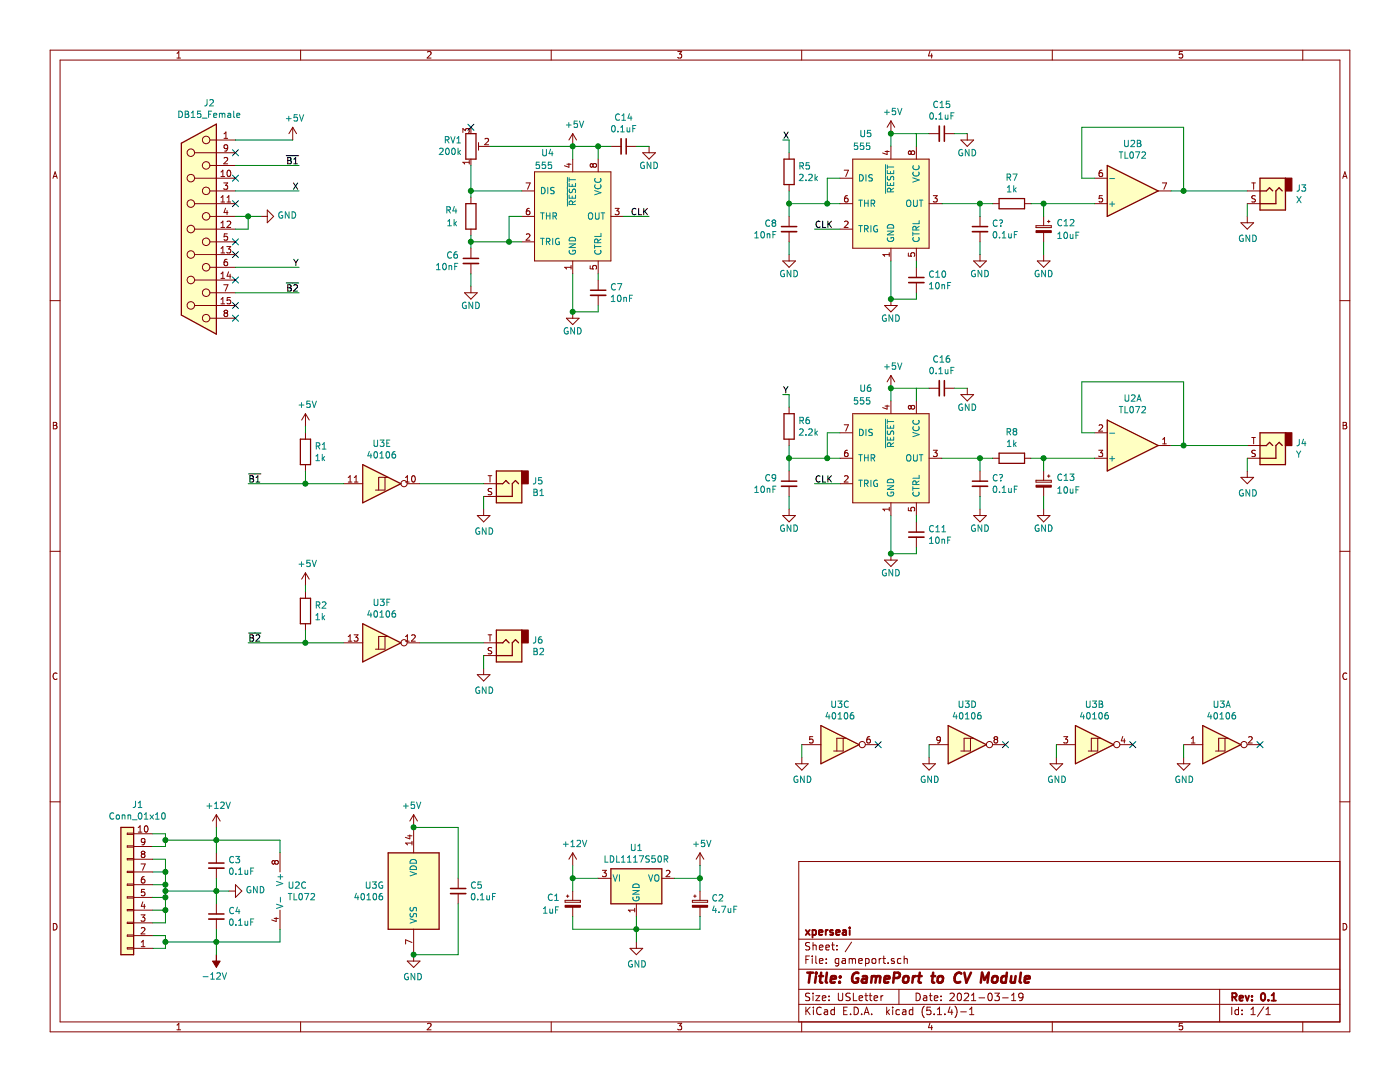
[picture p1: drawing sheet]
EESchema Schematic File Version 4
LIBS:gameport-cache
EELAYER 30 0
EELAYER END
$Descr USLetter 11000 8500
encoding utf-8
Sheet 1 1
Title "GamePort to CV Module"
Date "2021-03-19"
Rev "0.1"
Comp "xperseai"
Comment1 ""
Comment2 ""
Comment3 ""
Comment4 ""
$EndDescr
$Comp
L Connector:DB15_Female J2
U 1 1
P 1550 1800
F 0 "J2" H 1456 2792 50  0000 C CNN
F 1 "DB15_Female" H 1456 2701 50  0000 C CNN
F 2 "Connector_Dsub:DSUB-15_Female_Horizontal_P2.77x2.84mm_EdgePinOffset4.94mm_Housed_MountingHolesOffset7.48mm" H 1550 1800 50  0001 C CNN
F 3 " ~" H 1550 1800 50  0001 C CNN
	1    1550 1800
	-1   0    0    -1  
$EndComp
$Comp
L Amplifier_Operational:TL072 U2
U 1 1
P 8900 3500
F 0 "U2" H 8900 3133 50  0000 C CNN
F 1 "TL072" H 8900 3224 50  0000 C CNN
F 2 "Package_DIP:DIP-8_W7.62mm" H 8900 3500 50  0001 C CNN
F 3 "http://www.ti.com/lit/ds/symlink/tl071.pdf" H 8900 3500 50  0001 C CNN
	1    8900 3500
	1    0    0    1   
$EndComp
$Comp
L Amplifier_Operational:TL072 U2
U 2 1
P 8900 1500
F 0 "U2" H 8900 1133 50  0000 C CNN
F 1 "TL072" H 8900 1224 50  0000 C CNN
F 2 "Package_DIP:DIP-8_W7.62mm" H 8900 1500 50  0001 C CNN
F 3 "http://www.ti.com/lit/ds/symlink/tl071.pdf" H 8900 1500 50  0001 C CNN
	2    8900 1500
	1    0    0    1   
$EndComp
$Comp
L Amplifier_Operational:TL072 U2
U 3 1
P 2300 7000
F 0 "U2" H 2258 7046 50  0000 L CNN
F 1 "TL072" H 2258 6955 50  0000 L CNN
F 2 "Package_DIP:DIP-8_W7.62mm" H 2300 7000 50  0001 C CNN
F 3 "http://www.ti.com/lit/ds/symlink/tl071.pdf" H 2300 7000 50  0001 C CNN
	3    2300 7000
	1    0    0    -1  
$EndComp
$Comp
L power:+12V #PWR01
U 1 1
P 4500 6800
F 0 "#PWR01" H 4500 6650 50  0001 C CNN
F 1 "+12V" H 4515 6973 50  0000 C CNN
F 2 "" H 4500 6800 50  0001 C CNN
F 3 "" H 4500 6800 50  0001 C CNN
	1    4500 6800
	1    0    0    -1  
$EndComp
$Comp
L power:+5V #PWR04
U 1 1
P 5500 6800
F 0 "#PWR04" H 5500 6650 50  0001 C CNN
F 1 "+5V" H 5515 6973 50  0000 C CNN
F 2 "" H 5500 6800 50  0001 C CNN
F 3 "" H 5500 6800 50  0001 C CNN
	1    5500 6800
	1    0    0    -1  
$EndComp
$Comp
L power:GND #PWR02
U 1 1
P 5000 7400
F 0 "#PWR02" H 5000 7150 50  0001 C CNN
F 1 "GND" H 5005 7227 50  0000 C CNN
F 2 "" H 5000 7400 50  0001 C CNN
F 3 "" H 5000 7400 50  0001 C CNN
	1    5000 7400
	1    0    0    -1  
$EndComp
Wire Wire Line
	5300 6900 5500 6900
Wire Wire Line
	4500 6900 4700 6900
Wire Wire Line
	5000 7200 5000 7300
Wire Wire Line
	1850 1100 2300 1100
NoConn ~ 1850 1200
NoConn ~ 1850 1900
NoConn ~ 1850 2500
NoConn ~ 1850 1400
NoConn ~ 1850 1600
NoConn ~ 1850 2200
NoConn ~ 1850 2400
Text Label 2350 1300 2    50   ~ 0
~B1
Wire Wire Line
	2350 1300 1850 1300
Text Label 2350 2100 2    50   ~ 0
Y
Text Label 2350 2300 2    50   ~ 0
~B2
Wire Wire Line
	2350 2300 1850 2300
$Comp
L power:-12V #PWR0103
U 1 1
P 1700 7500
F 0 "#PWR0103" H 1700 7600 50  0001 C CNN
F 1 "-12V" H 1715 7673 50  0000 C CNN
F 2 "" H 1700 7500 50  0001 C CNN
F 3 "" H 1700 7500 50  0001 C CNN
	1    1700 7500
	-1   0    0    1   
$EndComp
Wire Wire Line
	1200 7350 1300 7350
Wire Wire Line
	1300 7350 1300 7400
Wire Wire Line
	1300 7450 1200 7450
Wire Wire Line
	1200 7250 1300 7250
Wire Wire Line
	1300 7150 1200 7150
Wire Wire Line
	1200 7050 1300 7050
Wire Wire Line
	1200 6950 1300 6950
Wire Wire Line
	1200 6850 1300 6850
Wire Wire Line
	1200 6750 1300 6750
Wire Wire Line
	1200 6550 1300 6550
Wire Wire Line
	1300 6550 1300 6600
Wire Wire Line
	1300 6650 1200 6650
$Comp
L power:+12V #PWR0104
U 1 1
P 1700 6500
F 0 "#PWR0104" H 1700 6350 50  0001 C CNN
F 1 "+12V" H 1715 6673 50  0000 C CNN
F 2 "" H 1700 6500 50  0001 C CNN
F 3 "" H 1700 6500 50  0001 C CNN
	1    1700 6500
	1    0    0    -1  
$EndComp
$Comp
L Device:C_Small C3
U 1 1
P 1700 6800
F 0 "C3" H 1792 6846 50  0000 L CNN
F 1 "0.1uF" H 1792 6755 50  0000 L CNN
F 2 "Capacitor_THT:C_Disc_D3.0mm_W1.6mm_P2.50mm" H 1700 6800 50  0001 C CNN
F 3 "~" H 1700 6800 50  0001 C CNN
	1    1700 6800
	1    0    0    -1  
$EndComp
$Comp
L Device:C_Small C4
U 1 1
P 1700 7200
F 0 "C4" H 1792 7246 50  0000 L CNN
F 1 "0.1uF" H 1792 7155 50  0000 L CNN
F 2 "Capacitor_THT:C_Disc_D3.0mm_W1.6mm_P2.50mm" H 1700 7200 50  0001 C CNN
F 3 "~" H 1700 7200 50  0001 C CNN
	1    1700 7200
	1    0    0    -1  
$EndComp
Wire Wire Line
	1700 7300 1700 7400
Connection ~ 1300 7400
Wire Wire Line
	1300 7400 1300 7450
Wire Wire Line
	1700 6900 1700 7000
Connection ~ 1700 7000
Wire Wire Line
	1700 7000 1700 7100
Wire Wire Line
	1700 6700 1700 6600
Connection ~ 1300 6600
Wire Wire Line
	1300 6600 1300 6650
Wire Wire Line
	2200 7300 2200 7400
Wire Wire Line
	2200 7400 1700 7400
Connection ~ 1700 7400
Wire Wire Line
	2200 6700 2200 6600
Wire Wire Line
	2200 6600 1700 6600
Connection ~ 1700 6600
Wire Wire Line
	1700 7400 1700 7500
Wire Wire Line
	1700 6500 1700 6600
$Comp
L power:GND #PWR0105
U 1 1
P 1800 7000
F 0 "#PWR0105" H 1800 6750 50  0001 C CNN
F 1 "GND" V 1805 6872 50  0000 R CNN
F 2 "" H 1800 7000 50  0001 C CNN
F 3 "" H 1800 7000 50  0001 C CNN
	1    1800 7000
	0    -1   -1   0   
$EndComp
Wire Wire Line
	1800 7000 1700 7000
Wire Wire Line
	1300 6750 1300 6850
Connection ~ 1300 6850
Wire Wire Line
	1300 6850 1300 6950
Connection ~ 1300 6950
Connection ~ 1300 7050
Wire Wire Line
	1300 7050 1300 7150
Connection ~ 1300 7150
Wire Wire Line
	1300 7150 1300 7250
Wire Wire Line
	1300 6950 1300 7000
Wire Wire Line
	1300 7400 1700 7400
Wire Wire Line
	1300 7000 1700 7000
Connection ~ 1300 7000
Wire Wire Line
	1300 7000 1300 7050
Wire Wire Line
	1300 6600 1700 6600
Wire Wire Line
	8600 1400 8500 1400
Wire Wire Line
	8500 1400 8500 1000
Wire Wire Line
	8500 1000 9300 1000
Wire Wire Line
	9300 1000 9300 1500
Wire Wire Line
	9300 1500 9200 1500
$Comp
L Connector:AudioJack2 J3
U 1 1
P 10000 1500
F 0 "J3" H 9820 1483 50  0000 R CNN
F 1 "X" H 9820 1574 50  0000 R CNN
F 2 "Connector_Molex:Molex_KK-254_AE-6410-02A_1x02_P2.54mm_Vertical" H 10000 1500 50  0001 C CNN
F 3 "~" H 10000 1500 50  0001 C CNN
	1    10000 1500
	-1   0    0    1   
$EndComp
$Comp
L power:GND #PWR0106
U 1 1
P 9800 1700
F 0 "#PWR0106" H 9800 1450 50  0001 C CNN
F 1 "GND" H 9805 1527 50  0000 C CNN
F 2 "" H 9800 1700 50  0001 C CNN
F 3 "" H 9800 1700 50  0001 C CNN
	1    9800 1700
	1    0    0    -1  
$EndComp
Wire Wire Line
	9800 1600 9800 1700
$Comp
L Connector:AudioJack2 J4
U 1 1
P 10000 3500
F 0 "J4" H 9820 3483 50  0000 R CNN
F 1 "Y" H 9820 3574 50  0000 R CNN
F 2 "Connector_Molex:Molex_KK-254_AE-6410-02A_1x02_P2.54mm_Vertical" H 10000 3500 50  0001 C CNN
F 3 "~" H 10000 3500 50  0001 C CNN
	1    10000 3500
	-1   0    0    1   
$EndComp
Wire Wire Line
	8600 3400 8500 3400
Wire Wire Line
	8500 3400 8500 3000
Wire Wire Line
	8500 3000 9300 3000
Wire Wire Line
	9300 3000 9300 3500
Wire Wire Line
	9300 3500 9200 3500
Wire Wire Line
	9800 1500 9300 1500
Connection ~ 9300 1500
Wire Wire Line
	9800 3500 9300 3500
Connection ~ 9300 3500
$Comp
L power:GND #PWR0107
U 1 1
P 9800 3700
F 0 "#PWR0107" H 9800 3450 50  0001 C CNN
F 1 "GND" H 9805 3527 50  0000 C CNN
F 2 "" H 9800 3700 50  0001 C CNN
F 3 "" H 9800 3700 50  0001 C CNN
	1    9800 3700
	1    0    0    -1  
$EndComp
Wire Wire Line
	9800 3600 9800 3700
$Comp
L Regulator_Linear:LD1117S50TR_SOT223 U1
U 1 1
P 5000 6900
F 0 "U1" H 5000 7142 50  0000 C CNN
F 1 "LDL1117S50R" H 5000 7051 50  0000 C CNN
F 2 "Package_TO_SOT_SMD:SOT-223-3_TabPin2" H 5000 7100 50  0001 C CNN
F 3 "http://www.st.com/st-web-ui/static/active/en/resource/technical/document/datasheet/CD00000544.pdf" H 5100 6650 50  0001 C CNN
	1    5000 6900
	1    0    0    -1  
$EndComp
$Comp
L Device:CP_Small C1
U 1 1
P 4500 7100
F 0 "C1" H 4400 7150 50  0000 R CNN
F 1 "1uF" H 4400 7050 50  0000 R CNN
F 2 "Capacitor_THT:CP_Radial_D5.0mm_P2.00mm" H 4500 7100 50  0001 C CNN
F 3 "~" H 4500 7100 50  0001 C CNN
	1    4500 7100
	1    0    0    -1  
$EndComp
$Comp
L Device:CP_Small C2
U 1 1
P 5500 7100
F 0 "C2" H 5588 7146 50  0000 L CNN
F 1 "4.7uF" H 5588 7055 50  0000 L CNN
F 2 "Capacitor_THT:CP_Radial_D5.0mm_P2.00mm" H 5500 7100 50  0001 C CNN
F 3 "~" H 5500 7100 50  0001 C CNN
	1    5500 7100
	1    0    0    -1  
$EndComp
Wire Wire Line
	5500 7200 5500 7300
Wire Wire Line
	5500 7300 5000 7300
Connection ~ 5000 7300
Wire Wire Line
	5500 7000 5500 6900
Connection ~ 5500 6900
Wire Wire Line
	4500 7200 4500 7300
Wire Wire Line
	4500 7300 5000 7300
Wire Wire Line
	5500 6800 5500 6900
Wire Wire Line
	4500 6800 4500 6900
Connection ~ 4500 6900
Wire Wire Line
	5000 7300 5000 7400
Wire Wire Line
	1850 1700 1950 1700
Wire Wire Line
	1950 1800 1850 1800
Wire Wire Line
	1950 1700 1950 1800
Wire Wire Line
	1950 1700 2050 1700
Connection ~ 1950 1700
$Comp
L power:GND #PWR08
U 1 1
P 2050 1700
F 0 "#PWR08" H 2050 1450 50  0001 C CNN
F 1 "GND" V 2055 1572 50  0000 R CNN
F 2 "" H 2050 1700 50  0001 C CNN
F 3 "" H 2050 1700 50  0001 C CNN
	1    2050 1700
	0    -1   -1   0   
$EndComp
$Comp
L power:+5V #PWR09
U 1 1
P 2300 1100
F 0 "#PWR09" H 2300 950 50  0001 C CNN
F 1 "+5V" H 2315 1273 50  0000 C CNN
F 2 "" H 2300 1100 50  0001 C CNN
F 3 "" H 2300 1100 50  0001 C CNN
	1    2300 1100
	1    0    0    -1  
$EndComp
$Comp
L 4xxx:40106 U3
U 1 1
P 9600 5850
F 0 "U3" H 9600 6167 50  0000 C CNN
F 1 "40106" H 9600 6076 50  0000 C CNN
F 2 "Package_DIP:DIP-14_W7.62mm" H 9600 5850 50  0001 C CNN
F 3 "https://assets.nexperia.com/documents/data-sheet/HEF40106B.pdf" H 9600 5850 50  0001 C CNN
	1    9600 5850
	1    0    0    -1  
$EndComp
$Comp
L 4xxx:40106 U3
U 2 1
P 8600 5850
F 0 "U3" H 8600 6167 50  0000 C CNN
F 1 "40106" H 8600 6076 50  0000 C CNN
F 2 "Package_DIP:DIP-14_W7.62mm" H 8600 5850 50  0001 C CNN
F 3 "https://assets.nexperia.com/documents/data-sheet/HEF40106B.pdf" H 8600 5850 50  0001 C CNN
	2    8600 5850
	1    0    0    -1  
$EndComp
$Comp
L 4xxx:40106 U3
U 3 1
P 6600 5850
F 0 "U3" H 6600 6167 50  0000 C CNN
F 1 "40106" H 6600 6076 50  0000 C CNN
F 2 "Package_DIP:DIP-14_W7.62mm" H 6600 5850 50  0001 C CNN
F 3 "https://assets.nexperia.com/documents/data-sheet/HEF40106B.pdf" H 6600 5850 50  0001 C CNN
	3    6600 5850
	1    0    0    -1  
$EndComp
$Comp
L 4xxx:40106 U3
U 4 1
P 7600 5850
F 0 "U3" H 7600 6167 50  0000 C CNN
F 1 "40106" H 7600 6076 50  0000 C CNN
F 2 "Package_DIP:DIP-14_W7.62mm" H 7600 5850 50  0001 C CNN
F 3 "https://assets.nexperia.com/documents/data-sheet/HEF40106B.pdf" H 7600 5850 50  0001 C CNN
	4    7600 5850
	1    0    0    -1  
$EndComp
$Comp
L 4xxx:40106 U3
U 5 1
P 3000 3800
F 0 "U3" H 3000 4117 50  0000 C CNN
F 1 "40106" H 3000 4026 50  0000 C CNN
F 2 "Package_DIP:DIP-14_W7.62mm" H 3000 3800 50  0001 C CNN
F 3 "https://assets.nexperia.com/documents/data-sheet/HEF40106B.pdf" H 3000 3800 50  0001 C CNN
	5    3000 3800
	1    0    0    -1  
$EndComp
$Comp
L 4xxx:40106 U3
U 6 1
P 3000 5050
F 0 "U3" H 3000 5367 50  0000 C CNN
F 1 "40106" H 3000 5276 50  0000 C CNN
F 2 "Package_DIP:DIP-14_W7.62mm" H 3000 5050 50  0001 C CNN
F 3 "https://assets.nexperia.com/documents/data-sheet/HEF40106B.pdf" H 3000 5050 50  0001 C CNN
	6    3000 5050
	1    0    0    -1  
$EndComp
$Comp
L 4xxx:40106 U3
U 7 1
P 3250 7000
F 0 "U3" H 3020 7046 50  0000 R CNN
F 1 "40106" H 3020 6955 50  0000 R CNN
F 2 "Package_DIP:DIP-14_W7.62mm" H 3250 7000 50  0001 C CNN
F 3 "https://assets.nexperia.com/documents/data-sheet/HEF40106B.pdf" H 3250 7000 50  0001 C CNN
	7    3250 7000
	1    0    0    -1  
$EndComp
$Comp
L Device:C_Small C5
U 1 1
P 3600 7000
F 0 "C5" H 3508 7046 50  0000 R CNN
F 1 "0.1uF" H 3508 6955 50  0000 R CNN
F 2 "Capacitor_THT:C_Disc_D3.0mm_W1.6mm_P2.50mm" H 3600 7000 50  0001 C CNN
F 3 "~" H 3600 7000 50  0001 C CNN
	1    3600 7000
	-1   0    0    -1  
$EndComp
$Comp
L power:+5V #PWR03
U 1 1
P 3250 6500
F 0 "#PWR03" H 3250 6350 50  0001 C CNN
F 1 "+5V" H 3265 6673 50  0000 C CNN
F 2 "" H 3250 6500 50  0001 C CNN
F 3 "" H 3250 6500 50  0001 C CNN
	1    3250 6500
	-1   0    0    -1  
$EndComp
$Comp
L power:GND #PWR05
U 1 1
P 3250 7500
F 0 "#PWR05" H 3250 7250 50  0001 C CNN
F 1 "GND" H 3255 7327 50  0000 C CNN
F 2 "" H 3250 7500 50  0001 C CNN
F 3 "" H 3250 7500 50  0001 C CNN
	1    3250 7500
	-1   0    0    -1  
$EndComp
NoConn ~ 6900 5850
NoConn ~ 8900 5850
NoConn ~ 9900 5850
NoConn ~ 7900 5850
$Comp
L power:GND #PWR06
U 1 1
P 6300 5950
F 0 "#PWR06" H 6300 5700 50  0001 C CNN
F 1 "GND" H 6305 5777 50  0000 C CNN
F 2 "" H 6300 5950 50  0001 C CNN
F 3 "" H 6300 5950 50  0001 C CNN
	1    6300 5950
	1    0    0    -1  
$EndComp
Text Label 1950 3800 0    50   ~ 0
~B1
Text Label 1950 5050 0    50   ~ 0
~B2
Wire Wire Line
	1950 5050 2400 5050
Wire Wire Line
	1950 3800 2400 3800
Wire Wire Line
	3800 3900 3800 4000
$Comp
L power:GND #PWR010
U 1 1
P 3800 4000
F 0 "#PWR010" H 3800 3750 50  0001 C CNN
F 1 "GND" H 3805 3827 50  0000 C CNN
F 2 "" H 3800 4000 50  0001 C CNN
F 3 "" H 3800 4000 50  0001 C CNN
	1    3800 4000
	1    0    0    -1  
$EndComp
Wire Wire Line
	3800 3800 3300 3800
$Comp
L Connector:AudioJack2 J5
U 1 1
P 4000 3800
F 0 "J5" H 3820 3783 50  0000 R CNN
F 1 "B1" H 3820 3874 50  0000 R CNN
F 2 "Connector_Molex:Molex_KK-254_AE-6410-02A_1x02_P2.54mm_Vertical" H 4000 3800 50  0001 C CNN
F 3 "~" H 4000 3800 50  0001 C CNN
	1    4000 3800
	-1   0    0    1   
$EndComp
$Comp
L Connector:AudioJack2 J6
U 1 1
P 4000 5050
F 0 "J6" H 3820 5033 50  0000 R CNN
F 1 "B2" H 3820 5124 50  0000 R CNN
F 2 "Connector_Molex:Molex_KK-254_AE-6410-02A_1x02_P2.54mm_Vertical" H 4000 5050 50  0001 C CNN
F 3 "~" H 4000 5050 50  0001 C CNN
	1    4000 5050
	-1   0    0    1   
$EndComp
Wire Wire Line
	3800 5050 3300 5050
$Comp
L power:GND #PWR011
U 1 1
P 3800 5250
F 0 "#PWR011" H 3800 5000 50  0001 C CNN
F 1 "GND" H 3805 5077 50  0000 C CNN
F 2 "" H 3800 5250 50  0001 C CNN
F 3 "" H 3800 5250 50  0001 C CNN
	1    3800 5250
	1    0    0    -1  
$EndComp
Wire Wire Line
	3800 5150 3800 5250
$Comp
L Device:R R1
U 1 1
P 2400 3550
F 0 "R1" H 2470 3596 50  0000 L CNN
F 1 "1k" H 2470 3505 50  0000 L CNN
F 2 "Resistor_THT:R_Axial_DIN0207_L6.3mm_D2.5mm_P10.16mm_Horizontal" V 2330 3550 50  0001 C CNN
F 3 "~" H 2400 3550 50  0001 C CNN
	1    2400 3550
	1    0    0    -1  
$EndComp
Wire Wire Line
	2400 3700 2400 3800
Connection ~ 2400 3800
Wire Wire Line
	2400 3800 2700 3800
$Comp
L power:+5V #PWR07
U 1 1
P 2400 3350
F 0 "#PWR07" H 2400 3200 50  0001 C CNN
F 1 "+5V" H 2415 3523 50  0000 C CNN
F 2 "" H 2400 3350 50  0001 C CNN
F 3 "" H 2400 3350 50  0001 C CNN
	1    2400 3350
	1    0    0    -1  
$EndComp
Wire Wire Line
	2400 3350 2400 3400
$Comp
L Device:R R2
U 1 1
P 2400 4800
F 0 "R2" H 2470 4846 50  0000 L CNN
F 1 "1k" H 2470 4755 50  0000 L CNN
F 2 "Resistor_THT:R_Axial_DIN0207_L6.3mm_D2.5mm_P10.16mm_Horizontal" V 2330 4800 50  0001 C CNN
F 3 "~" H 2400 4800 50  0001 C CNN
	1    2400 4800
	1    0    0    -1  
$EndComp
Wire Wire Line
	2400 4950 2400 5050
$Comp
L power:+5V #PWR012
U 1 1
P 2400 4600
F 0 "#PWR012" H 2400 4450 50  0001 C CNN
F 1 "+5V" H 2415 4773 50  0000 C CNN
F 2 "" H 2400 4600 50  0001 C CNN
F 3 "" H 2400 4600 50  0001 C CNN
	1    2400 4600
	1    0    0    -1  
$EndComp
Wire Wire Line
	2400 4600 2400 4650
Connection ~ 2400 5050
Wire Wire Line
	2400 5050 2700 5050
$Comp
L Connector_Generic:Conn_01x10 J1
U 1 1
P 1000 7050
F 0 "J1" H 918 6325 50  0000 C CNN
F 1 "Conn_01x10" H 918 6416 50  0000 C CNN
F 2 "Connector_IDC:IDC-Header_2x05_P2.54mm_Vertical" H 1000 7050 50  0001 C CNN
F 3 "~" H 1000 7050 50  0001 C CNN
	1    1000 7050
	-1   0    0    1   
$EndComp
NoConn ~ 1850 2000
$Comp
L modular:555 U5
U 1 1
P 7000 1600
F 0 "U5" H 6750 2150 50  0000 L CNN
F 1 "555" H 6700 2050 50  0000 L CNN
F 2 "Package_DIP:DIP-8_W7.62mm" H 7100 1600 50  0001 C CNN
F 3 "" H 7100 1600 50  0001 C CNN
	1    7000 1600
	1    0    0    -1  
$EndComp
$Comp
L modular:555 U4
U 1 1
P 4500 1700
F 0 "U4" H 4250 2200 50  0000 L CNN
F 1 "555" H 4200 2100 50  0000 L CNN
F 2 "Package_DIP:DIP-8_W7.62mm" H 4600 1700 50  0001 C CNN
F 3 "" H 4600 1700 50  0001 C CNN
	1    4500 1700
	1    0    0    -1  
$EndComp
Text Label 6400 1800 0    50   ~ 0
CLK
Wire Wire Line
	6400 1800 6600 1800
$Comp
L power:+5V #PWR018
U 1 1
P 7000 1050
F 0 "#PWR018" H 7000 900 50  0001 C CNN
F 1 "+5V" H 7015 1223 50  0000 C CNN
F 2 "" H 7000 1050 50  0001 C CNN
F 3 "" H 7000 1050 50  0001 C CNN
	1    7000 1050
	1    0    0    -1  
$EndComp
$Comp
L power:+5V #PWR014
U 1 1
P 4500 1150
F 0 "#PWR014" H 4500 1000 50  0001 C CNN
F 1 "+5V" H 4515 1323 50  0000 C CNN
F 2 "" H 4500 1150 50  0001 C CNN
F 3 "" H 4500 1150 50  0001 C CNN
	1    4500 1150
	1    0    0    -1  
$EndComp
Wire Wire Line
	3600 6500 3250 6500
Connection ~ 3250 6500
Wire Wire Line
	3600 7500 3250 7500
Wire Wire Line
	3600 6500 3600 6900
Wire Wire Line
	3600 7100 3600 7500
Connection ~ 3250 7500
Text Label 5100 1700 2    50   ~ 0
CLK
Wire Wire Line
	5100 1700 4900 1700
Wire Wire Line
	7000 1050 7200 1050
Wire Wire Line
	7200 1050 7200 1150
Wire Wire Line
	7000 1050 7000 1150
Connection ~ 7000 1050
$Comp
L power:GND #PWR019
U 1 1
P 7000 2350
F 0 "#PWR019" H 7000 2100 50  0001 C CNN
F 1 "GND" H 7000 2200 50  0000 C CNN
F 2 "" H 7000 2350 50  0001 C CNN
F 3 "" H 7000 2350 50  0001 C CNN
	1    7000 2350
	1    0    0    -1  
$EndComp
$Comp
L Device:C_Small C10
U 1 1
P 7200 2200
F 0 "C10" H 7292 2246 50  0000 L CNN
F 1 "10nF" H 7292 2155 50  0000 L CNN
F 2 "Capacitor_THT:C_Disc_D3.0mm_W1.6mm_P2.50mm" H 7200 2200 50  0001 C CNN
F 3 "~" H 7200 2200 50  0001 C CNN
	1    7200 2200
	1    0    0    -1  
$EndComp
Wire Wire Line
	7000 2350 7000 2050
Connection ~ 7000 2350
Wire Wire Line
	7200 2050 7200 2100
Wire Wire Line
	7200 2300 7200 2350
Wire Wire Line
	7000 2350 7200 2350
$Comp
L power:GND #PWR015
U 1 1
P 4500 2450
F 0 "#PWR015" H 4500 2200 50  0001 C CNN
F 1 "GND" H 4500 2300 50  0000 C CNN
F 2 "" H 4500 2450 50  0001 C CNN
F 3 "" H 4500 2450 50  0001 C CNN
	1    4500 2450
	1    0    0    -1  
$EndComp
$Comp
L Device:C_Small C7
U 1 1
P 4700 2300
F 0 "C7" H 4792 2346 50  0000 L CNN
F 1 "10nF" H 4792 2255 50  0000 L CNN
F 2 "Capacitor_THT:C_Disc_D3.0mm_W1.6mm_P2.50mm" H 4700 2300 50  0001 C CNN
F 3 "~" H 4700 2300 50  0001 C CNN
	1    4700 2300
	1    0    0    -1  
$EndComp
Wire Wire Line
	4500 2450 4500 2150
Connection ~ 4500 2450
Wire Wire Line
	4700 2150 4700 2200
Wire Wire Line
	4700 2400 4700 2450
Wire Wire Line
	4500 2450 4700 2450
$Comp
L Device:C_Small C8
U 1 1
P 6200 1800
F 0 "C8" H 6292 1846 50  0000 L CNN
F 1 "10nF" H 6292 1755 50  0000 L CNN
F 2 "Capacitor_THT:C_Disc_D3.0mm_W1.6mm_P2.50mm" H 6200 1800 50  0001 C CNN
F 3 "~" H 6200 1800 50  0001 C CNN
	1    6200 1800
	-1   0    0    -1  
$EndComp
$Comp
L Device:R R5
U 1 1
P 6200 1350
F 0 "R5" H 6270 1396 50  0000 L CNN
F 1 "2.2k" H 6270 1305 50  0000 L CNN
F 2 "Resistor_THT:R_Axial_DIN0207_L6.3mm_D2.5mm_P10.16mm_Horizontal" V 6130 1350 50  0001 C CNN
F 3 "~" H 6200 1350 50  0001 C CNN
	1    6200 1350
	1    0    0    -1  
$EndComp
Wire Wire Line
	6600 1400 6500 1400
Wire Wire Line
	6500 1400 6500 1600
Wire Wire Line
	6600 1600 6500 1600
$Comp
L power:GND #PWR016
U 1 1
P 6200 2000
F 0 "#PWR016" H 6200 1750 50  0001 C CNN
F 1 "GND" H 6200 1850 50  0000 C CNN
F 2 "" H 6200 2000 50  0001 C CNN
F 3 "" H 6200 2000 50  0001 C CNN
	1    6200 2000
	1    0    0    -1  
$EndComp
Wire Wire Line
	6200 1900 6200 2000
$Comp
L modular:555 U6
U 1 1
P 7000 3600
F 0 "U6" H 6750 4150 50  0000 L CNN
F 1 "555" H 6700 4050 50  0000 L CNN
F 2 "Package_DIP:DIP-8_W7.62mm" H 7100 3600 50  0001 C CNN
F 3 "" H 7100 3600 50  0001 C CNN
	1    7000 3600
	1    0    0    -1  
$EndComp
Text Label 6400 3800 0    50   ~ 0
CLK
Wire Wire Line
	6400 3800 6600 3800
$Comp
L power:+5V #PWR020
U 1 1
P 7000 3050
F 0 "#PWR020" H 7000 2900 50  0001 C CNN
F 1 "+5V" H 7015 3223 50  0000 C CNN
F 2 "" H 7000 3050 50  0001 C CNN
F 3 "" H 7000 3050 50  0001 C CNN
	1    7000 3050
	1    0    0    -1  
$EndComp
Wire Wire Line
	7000 3050 7200 3050
Wire Wire Line
	7200 3050 7200 3150
Wire Wire Line
	7000 3050 7000 3150
Connection ~ 7000 3050
$Comp
L power:GND #PWR021
U 1 1
P 7000 4350
F 0 "#PWR021" H 7000 4100 50  0001 C CNN
F 1 "GND" H 7000 4200 50  0000 C CNN
F 2 "" H 7000 4350 50  0001 C CNN
F 3 "" H 7000 4350 50  0001 C CNN
	1    7000 4350
	1    0    0    -1  
$EndComp
$Comp
L Device:C_Small C11
U 1 1
P 7200 4200
F 0 "C11" H 7292 4246 50  0000 L CNN
F 1 "10nF" H 7292 4155 50  0000 L CNN
F 2 "Capacitor_THT:C_Disc_D3.0mm_W1.6mm_P2.50mm" H 7200 4200 50  0001 C CNN
F 3 "~" H 7200 4200 50  0001 C CNN
	1    7200 4200
	1    0    0    -1  
$EndComp
Wire Wire Line
	7000 4350 7000 4050
Connection ~ 7000 4350
Wire Wire Line
	7200 4050 7200 4100
Wire Wire Line
	7200 4300 7200 4350
Wire Wire Line
	7000 4350 7200 4350
$Comp
L Device:C_Small C9
U 1 1
P 6200 3800
F 0 "C9" H 6292 3846 50  0000 L CNN
F 1 "10nF" H 6292 3755 50  0000 L CNN
F 2 "Capacitor_THT:C_Disc_D3.0mm_W1.6mm_P2.50mm" H 6200 3800 50  0001 C CNN
F 3 "~" H 6200 3800 50  0001 C CNN
	1    6200 3800
	-1   0    0    -1  
$EndComp
$Comp
L Device:R R6
U 1 1
P 6200 3350
F 0 "R6" H 6270 3396 50  0000 L CNN
F 1 "2.2k" H 6270 3305 50  0000 L CNN
F 2 "Resistor_THT:R_Axial_DIN0207_L6.3mm_D2.5mm_P10.16mm_Horizontal" V 6130 3350 50  0001 C CNN
F 3 "~" H 6200 3350 50  0001 C CNN
	1    6200 3350
	1    0    0    -1  
$EndComp
Wire Wire Line
	6600 3400 6500 3400
Wire Wire Line
	6500 3400 6500 3600
Wire Wire Line
	6600 3600 6500 3600
$Comp
L power:GND #PWR017
U 1 1
P 6200 4000
F 0 "#PWR017" H 6200 3750 50  0001 C CNN
F 1 "GND" H 6200 3850 50  0000 C CNN
F 2 "" H 6200 4000 50  0001 C CNN
F 3 "" H 6200 4000 50  0001 C CNN
	1    6200 4000
	1    0    0    -1  
$EndComp
Wire Wire Line
	6200 3900 6200 4000
Wire Wire Line
	6200 1200 6200 1100
Wire Wire Line
	6200 1500 6200 1600
Wire Wire Line
	6500 1600 6200 1600
Connection ~ 6500 1600
Connection ~ 6200 1600
Wire Wire Line
	6200 1600 6200 1700
Text Label 2350 1500 2    50   ~ 0
X
Wire Wire Line
	2350 1500 1850 1500
Wire Wire Line
	1850 2100 2350 2100
Text Label 6150 1100 0    50   ~ 0
X
Wire Wire Line
	6150 1100 6200 1100
Text Label 6150 3100 0    50   ~ 0
Y
Wire Wire Line
	6150 3100 6200 3100
Wire Wire Line
	6200 3100 6200 3200
$Comp
L Device:CP_Small C12
U 1 1
P 8200 1800
F 0 "C12" H 8100 1850 50  0000 R CNN
F 1 "10uF" H 8100 1750 50  0000 R CNN
F 2 "Capacitor_THT:CP_Radial_D5.0mm_P2.00mm" H 8200 1800 50  0001 C CNN
F 3 "~" H 8200 1800 50  0001 C CNN
	1    8200 1800
	-1   0    0    -1  
$EndComp
$Comp
L Device:R R7
U 1 1
P 7950 1600
F 0 "R7" V 7743 1600 50  0000 C CNN
F 1 "1k" V 7834 1600 50  0000 C CNN
F 2 "Resistor_THT:R_Axial_DIN0207_L6.3mm_D2.5mm_P10.16mm_Horizontal" V 7880 1600 50  0001 C CNN
F 3 "~" H 7950 1600 50  0001 C CNN
	1    7950 1600
	0    1    1    0   
$EndComp
Wire Wire Line
	8100 1600 8200 1600
Wire Wire Line
	8200 1600 8200 1700
Wire Wire Line
	8600 1600 8200 1600
Connection ~ 8200 1600
$Comp
L power:GND #PWR023
U 1 1
P 8200 2000
F 0 "#PWR023" H 8200 1750 50  0001 C CNN
F 1 "GND" H 8200 1850 50  0000 C CNN
F 2 "" H 8200 2000 50  0001 C CNN
F 3 "" H 8200 2000 50  0001 C CNN
	1    8200 2000
	1    0    0    -1  
$EndComp
Wire Wire Line
	8200 1900 8200 2000
Wire Wire Line
	6200 3500 6200 3600
Wire Wire Line
	6500 3600 6200 3600
Connection ~ 6500 3600
Connection ~ 6200 3600
Wire Wire Line
	6200 3600 6200 3700
$Comp
L Device:CP_Small C13
U 1 1
P 8200 3800
F 0 "C13" H 8100 3850 50  0000 R CNN
F 1 "10uF" H 8100 3750 50  0000 R CNN
F 2 "Capacitor_THT:CP_Radial_D5.0mm_P2.00mm" H 8200 3800 50  0001 C CNN
F 3 "~" H 8200 3800 50  0001 C CNN
	1    8200 3800
	-1   0    0    -1  
$EndComp
$Comp
L Device:R R8
U 1 1
P 7950 3600
F 0 "R8" V 7743 3600 50  0000 C CNN
F 1 "1k" V 7834 3600 50  0000 C CNN
F 2 "Resistor_THT:R_Axial_DIN0207_L6.3mm_D2.5mm_P10.16mm_Horizontal" V 7880 3600 50  0001 C CNN
F 3 "~" H 7950 3600 50  0001 C CNN
	1    7950 3600
	0    1    1    0   
$EndComp
Wire Wire Line
	8100 3600 8200 3600
Wire Wire Line
	8200 3600 8200 3700
Wire Wire Line
	8600 3600 8200 3600
Connection ~ 8200 3600
$Comp
L power:GND #PWR024
U 1 1
P 8200 4000
F 0 "#PWR024" H 8200 3750 50  0001 C CNN
F 1 "GND" H 8200 3850 50  0000 C CNN
F 2 "" H 8200 4000 50  0001 C CNN
F 3 "" H 8200 4000 50  0001 C CNN
	1    8200 4000
	1    0    0    -1  
$EndComp
Wire Wire Line
	8200 3900 8200 4000
$Comp
L Device:R R4
U 1 1
P 3700 1700
F 0 "R4" H 3600 1750 50  0000 R CNN
F 1 "1k" H 3600 1650 50  0000 R CNN
F 2 "Resistor_THT:R_Axial_DIN0207_L6.3mm_D2.5mm_P10.16mm_Horizontal" V 3630 1700 50  0001 C CNN
F 3 "~" H 3700 1700 50  0001 C CNN
	1    3700 1700
	1    0    0    -1  
$EndComp
$Comp
L Device:C_Small C6
U 1 1
P 3700 2050
F 0 "C6" H 3792 2096 50  0000 L CNN
F 1 "10nF" H 3792 2005 50  0000 L CNN
F 2 "Capacitor_THT:C_Disc_D3.0mm_W1.6mm_P2.50mm" H 3700 2050 50  0001 C CNN
F 3 "~" H 3700 2050 50  0001 C CNN
	1    3700 2050
	-1   0    0    -1  
$EndComp
Wire Wire Line
	4100 1500 3700 1500
Wire Wire Line
	3700 1500 3700 1550
Wire Wire Line
	4100 1900 4000 1900
Wire Wire Line
	3700 1900 3700 1850
Wire Wire Line
	3700 1900 3700 1950
Connection ~ 3700 1900
Wire Wire Line
	4100 1700 4000 1700
Wire Wire Line
	4000 1700 4000 1900
Connection ~ 4000 1900
Wire Wire Line
	4000 1900 3700 1900
$Comp
L power:GND #PWR013
U 1 1
P 3700 2250
F 0 "#PWR013" H 3700 2000 50  0001 C CNN
F 1 "GND" H 3700 2100 50  0000 C CNN
F 2 "" H 3700 2250 50  0001 C CNN
F 3 "" H 3700 2250 50  0001 C CNN
	1    3700 2250
	1    0    0    -1  
$EndComp
Wire Wire Line
	3700 2150 3700 2250
$Comp
L power:GND #PWR022
U 1 1
P 7300 5950
F 0 "#PWR022" H 7300 5700 50  0001 C CNN
F 1 "GND" H 7305 5777 50  0000 C CNN
F 2 "" H 7300 5950 50  0001 C CNN
F 3 "" H 7300 5950 50  0001 C CNN
	1    7300 5950
	1    0    0    -1  
$EndComp
$Comp
L power:GND #PWR025
U 1 1
P 8300 5950
F 0 "#PWR025" H 8300 5700 50  0001 C CNN
F 1 "GND" H 8305 5777 50  0000 C CNN
F 2 "" H 8300 5950 50  0001 C CNN
F 3 "" H 8300 5950 50  0001 C CNN
	1    8300 5950
	1    0    0    -1  
$EndComp
$Comp
L power:GND #PWR026
U 1 1
P 9300 5950
F 0 "#PWR026" H 9300 5700 50  0001 C CNN
F 1 "GND" H 9305 5777 50  0000 C CNN
F 2 "" H 9300 5950 50  0001 C CNN
F 3 "" H 9300 5950 50  0001 C CNN
	1    9300 5950
	1    0    0    -1  
$EndComp
Wire Wire Line
	6300 5850 6300 5950
Wire Wire Line
	7300 5850 7300 5950
Wire Wire Line
	8300 5850 8300 5950
Wire Wire Line
	9300 5850 9300 5950
Wire Wire Line
	4500 6900 4500 7000
$Comp
L Device:R_POT_TRIM RV1
U 1 1
P 3700 1150
F 0 "RV1" H 3631 1104 50  0000 R CNN
F 1 "200k" H 3631 1195 50  0000 R CNN
F 2 "Potentiometer_THT:Potentiometer_Bourns_3296Y_Vertical" H 3700 1150 50  0001 C CNN
F 3 "~" H 3700 1150 50  0001 C CNN
	1    3700 1150
	1    0    0    1   
$EndComp
Wire Wire Line
	3700 1300 3700 1500
Connection ~ 3700 1500
Wire Wire Line
	3850 1150 4500 1150
Connection ~ 4500 1150
Wire Wire Line
	4500 1150 4500 1250
Wire Wire Line
	4500 1150 4700 1150
Wire Wire Line
	4700 1150 4700 1250
NoConn ~ 3700 1000
$Comp
L Device:C_Small C14
U 1 1
P 4900 1150
F 0 "C14" V 4671 1150 50  0000 C CNN
F 1 "0.1uF" V 4762 1150 50  0000 C CNN
F 2 "Capacitor_THT:C_Disc_D3.0mm_W1.6mm_P2.50mm" H 4900 1150 50  0001 C CNN
F 3 "~" H 4900 1150 50  0001 C CNN
	1    4900 1150
	0    1    1    0   
$EndComp
$Comp
L power:GND #PWR027
U 1 1
P 5100 1150
F 0 "#PWR027" H 5100 900 50  0001 C CNN
F 1 "GND" H 5100 1000 50  0000 C CNN
F 2 "" H 5100 1150 50  0001 C CNN
F 3 "" H 5100 1150 50  0001 C CNN
	1    5100 1150
	1    0    0    -1  
$EndComp
Wire Wire Line
	5100 1150 5000 1150
Wire Wire Line
	4800 1150 4700 1150
Connection ~ 4700 1150
$Comp
L Device:C_Small C15
U 1 1
P 7400 1050
F 0 "C15" V 7171 1050 50  0000 C CNN
F 1 "0.1uF" V 7262 1050 50  0000 C CNN
F 2 "Capacitor_THT:C_Disc_D3.0mm_W1.6mm_P2.50mm" H 7400 1050 50  0001 C CNN
F 3 "~" H 7400 1050 50  0001 C CNN
	1    7400 1050
	0    1    1    0   
$EndComp
$Comp
L power:GND #PWR028
U 1 1
P 7600 1050
F 0 "#PWR028" H 7600 800 50  0001 C CNN
F 1 "GND" H 7600 900 50  0000 C CNN
F 2 "" H 7600 1050 50  0001 C CNN
F 3 "" H 7600 1050 50  0001 C CNN
	1    7600 1050
	1    0    0    -1  
$EndComp
Wire Wire Line
	7600 1050 7500 1050
Wire Wire Line
	7300 1050 7200 1050
$Comp
L Device:C_Small C16
U 1 1
P 7400 3050
F 0 "C16" V 7171 3050 50  0000 C CNN
F 1 "0.1uF" V 7262 3050 50  0000 C CNN
F 2 "Capacitor_THT:C_Disc_D3.0mm_W1.6mm_P2.50mm" H 7400 3050 50  0001 C CNN
F 3 "~" H 7400 3050 50  0001 C CNN
	1    7400 3050
	0    1    1    0   
$EndComp
$Comp
L power:GND #PWR029
U 1 1
P 7600 3050
F 0 "#PWR029" H 7600 2800 50  0001 C CNN
F 1 "GND" H 7600 2900 50  0000 C CNN
F 2 "" H 7600 3050 50  0001 C CNN
F 3 "" H 7600 3050 50  0001 C CNN
	1    7600 3050
	1    0    0    -1  
$EndComp
Wire Wire Line
	7600 3050 7500 3050
Wire Wire Line
	7300 3050 7200 3050
$Comp
L Device:C_Small C?
U 1 1
P 7700 1800
F 0 "C?" H 7608 1846 50  0000 R CNN
F 1 "0.1uF" H 7608 1755 50  0000 R CNN
F 2 "Capacitor_THT:C_Disc_D3.0mm_W1.6mm_P2.50mm" H 7700 1800 50  0001 C CNN
F 3 "~" H 7700 1800 50  0001 C CNN
	1    7700 1800
	-1   0    0    -1  
$EndComp
Wire Wire Line
	7800 1600 7700 1600
Wire Wire Line
	7700 1600 7700 1700
$Comp
L power:GND #PWR?
U 1 1
P 7700 2000
F 0 "#PWR?" H 7700 1750 50  0001 C CNN
F 1 "GND" H 7700 1850 50  0000 C CNN
F 2 "" H 7700 2000 50  0001 C CNN
F 3 "" H 7700 2000 50  0001 C CNN
	1    7700 2000
	1    0    0    -1  
$EndComp
Wire Wire Line
	7700 1900 7700 2000
Connection ~ 7700 1600
$Comp
L Device:C_Small C?
U 1 1
P 7700 3800
F 0 "C?" H 7608 3846 50  0000 R CNN
F 1 "0.1uF" H 7608 3755 50  0000 R CNN
F 2 "Capacitor_THT:C_Disc_D3.0mm_W1.6mm_P2.50mm" H 7700 3800 50  0001 C CNN
F 3 "~" H 7700 3800 50  0001 C CNN
	1    7700 3800
	-1   0    0    -1  
$EndComp
Wire Wire Line
	7800 3600 7700 3600
Wire Wire Line
	7700 3600 7700 3700
$Comp
L power:GND #PWR?
U 1 1
P 7700 4000
F 0 "#PWR?" H 7700 3750 50  0001 C CNN
F 1 "GND" H 7700 3850 50  0000 C CNN
F 2 "" H 7700 4000 50  0001 C CNN
F 3 "" H 7700 4000 50  0001 C CNN
	1    7700 4000
	1    0    0    -1  
$EndComp
Wire Wire Line
	7700 3900 7700 4000
Connection ~ 7700 3600
Wire Wire Line
	7400 3600 7700 3600
Wire Wire Line
	7400 1600 7700 1600
$EndSCHEMATC
